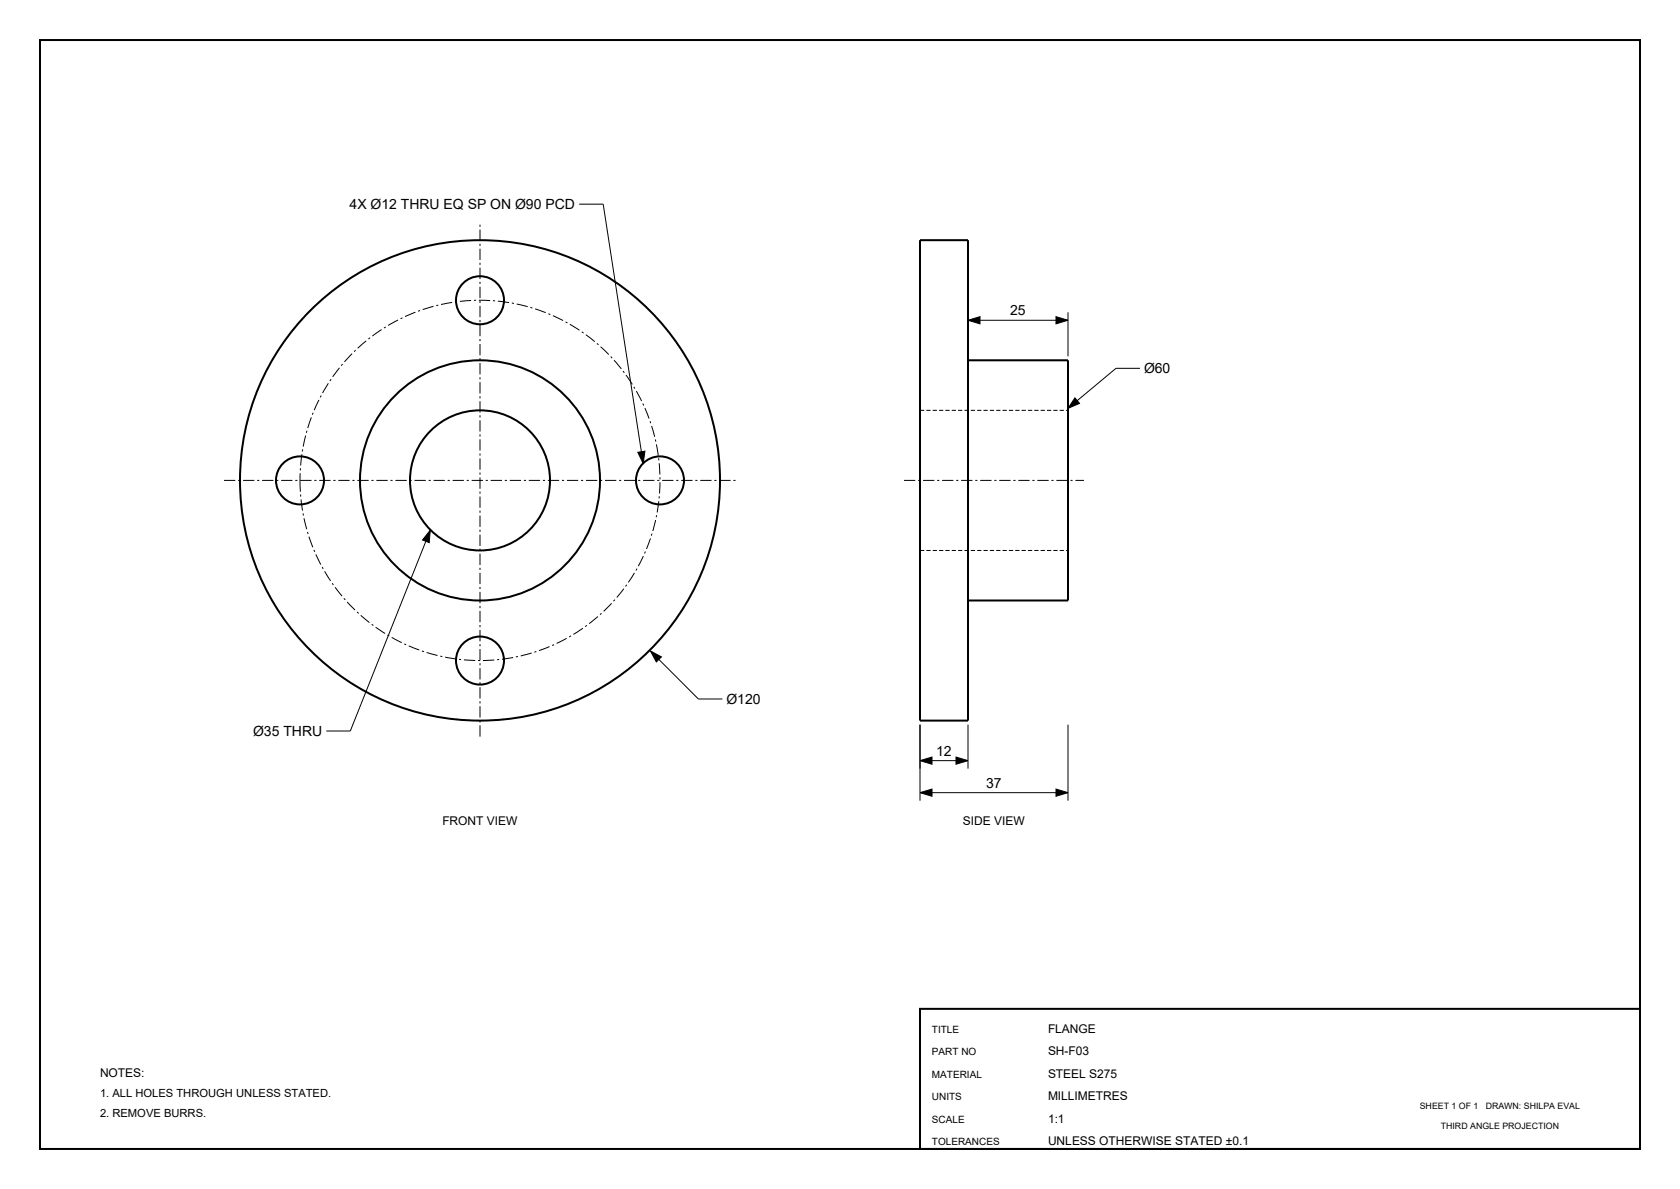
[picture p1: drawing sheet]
<svg xmlns="http://www.w3.org/2000/svg" width="420mm" height="297mm" viewBox="0 0 420 297" stroke-linecap="round" stroke-linejoin="round" font-family="sans-serif">
<g fill="none" stroke="#000" stroke-width=".5">
<path d="M10 10h400v277h-400zM230 60h12v120h-12zM242 90h25v60h-25M230 252h180v35h-180z"/>
<circle cx="120" cy="75" r="6"/>
<circle cx="120" cy="120" r="60"/>
<circle cx="75" cy="120" r="6"/>
<circle cx="120" cy="120" r="17.5"/>
<circle cx="120" cy="120" r="30"/>
<circle cx="165" cy="120" r="6"/>
<circle cx="120" cy="165" r="6"/>
</g>
<path d="M144.8 51h6l10 64.8M242 78v11M267 78v11M242 80h25M285 92h-6l-12 10M107.6 132.4l-20 50.2h-6M162.6 162.6l12 12h6M230 181v19M230 198h37M230 190h12M242 181v11M267 181v19" fill="none" stroke="#000" stroke-width=".25"/>
<path d="M242 80l3-.9v1.8zM264 79.1l3 .9-3 .9zM159.5 113l1.7-.3-.4 3.1zM268.7 99.4l1.2 1.4-2.9 1.2zM107.6 132.4l-.3 3.1-1.7-.6zM162.6 162.6l2.8 1.5-1.3 1.3zM230 198l3-.9v1.8zM230 190l3-.9v1.8zM239 189.1l3 .9-3 .9zM264 197.1l3 .9-3 .9z" fill="#000" stroke="#000" stroke-width=".25"/>
<g fill="none" stroke="#000" stroke-width=".25" stroke-dasharray="2.8 .7 .5 .7" stroke-linecap="butt">
<path d="M56 120h128M226 120h45M120 184v-128"/>
<circle cx="120" cy="120" r="45"/>
</g>
<path d="M230 102.5h37M230 137.5h37" fill="none" stroke="#000" stroke-width=".25" stroke-dasharray="1.1 .5" stroke-linecap="butt"/>
<g font-size="3.5">
<text x="87.4" y="52.2">4X Ø12 THRU EQ SP ON Ø90 PCD</text>
<text x="252.6" y="78.8">25</text>
<text x="286" y="93.2">Ø60</text>
<text x="181.6" y="175.8">Ø120</text>
<text x="63.3" y="183.8">Ø35 THRU</text>
<text x="234.1" y="188.8">12</text>
<text x="246.6" y="196.8">37</text>
</g>
<g font-size="3">
<text x="110.6" y="206">FRONT VIEW</text>
<text x="240.7" y="206">SIDE VIEW</text>
<text x="262" y="258">FLANGE</text>
<text x="262" y="263.6">SH­F03</text>
<text x="25" y="269">NOTES:</text>
<text x="262" y="269.2">STEEL S275</text>
<text x="262" y="274.8">MILLIMETRES</text>
<text x="262" y="280.4">1:1</text>
<text x="262" y="286">UNLESS OTHERWISE STATED ±0.1</text>
</g>
<g font-size="2.8">
<text x="25" y="274">1. ALL HOLES THROUGH UNLESS STATED.</text>
<text x="25" y="279">2. REMOVE BURRS.</text>
</g>
<g font-size="2.5">
<text x="233" y="258">TITLE</text>
<text x="233" y="263.6">PART NO</text>
<text x="233" y="269.2">MATERIAL</text>
<text x="233" y="274.8">UNITS</text>
<text x="233" y="280.4">SCALE</text>
<text x="233" y="286">TOLERANCES</text>
</g>
<g font-size="2.2">
<text x="355" y="277">SHEET 1 OF 1</text>
<text x="371.4" y="277">DRAWN: SHILPA EVAL</text>
<text x="360.2" y="282">THIRD ANGLE PROJECTION</text>
</g>
</svg>
